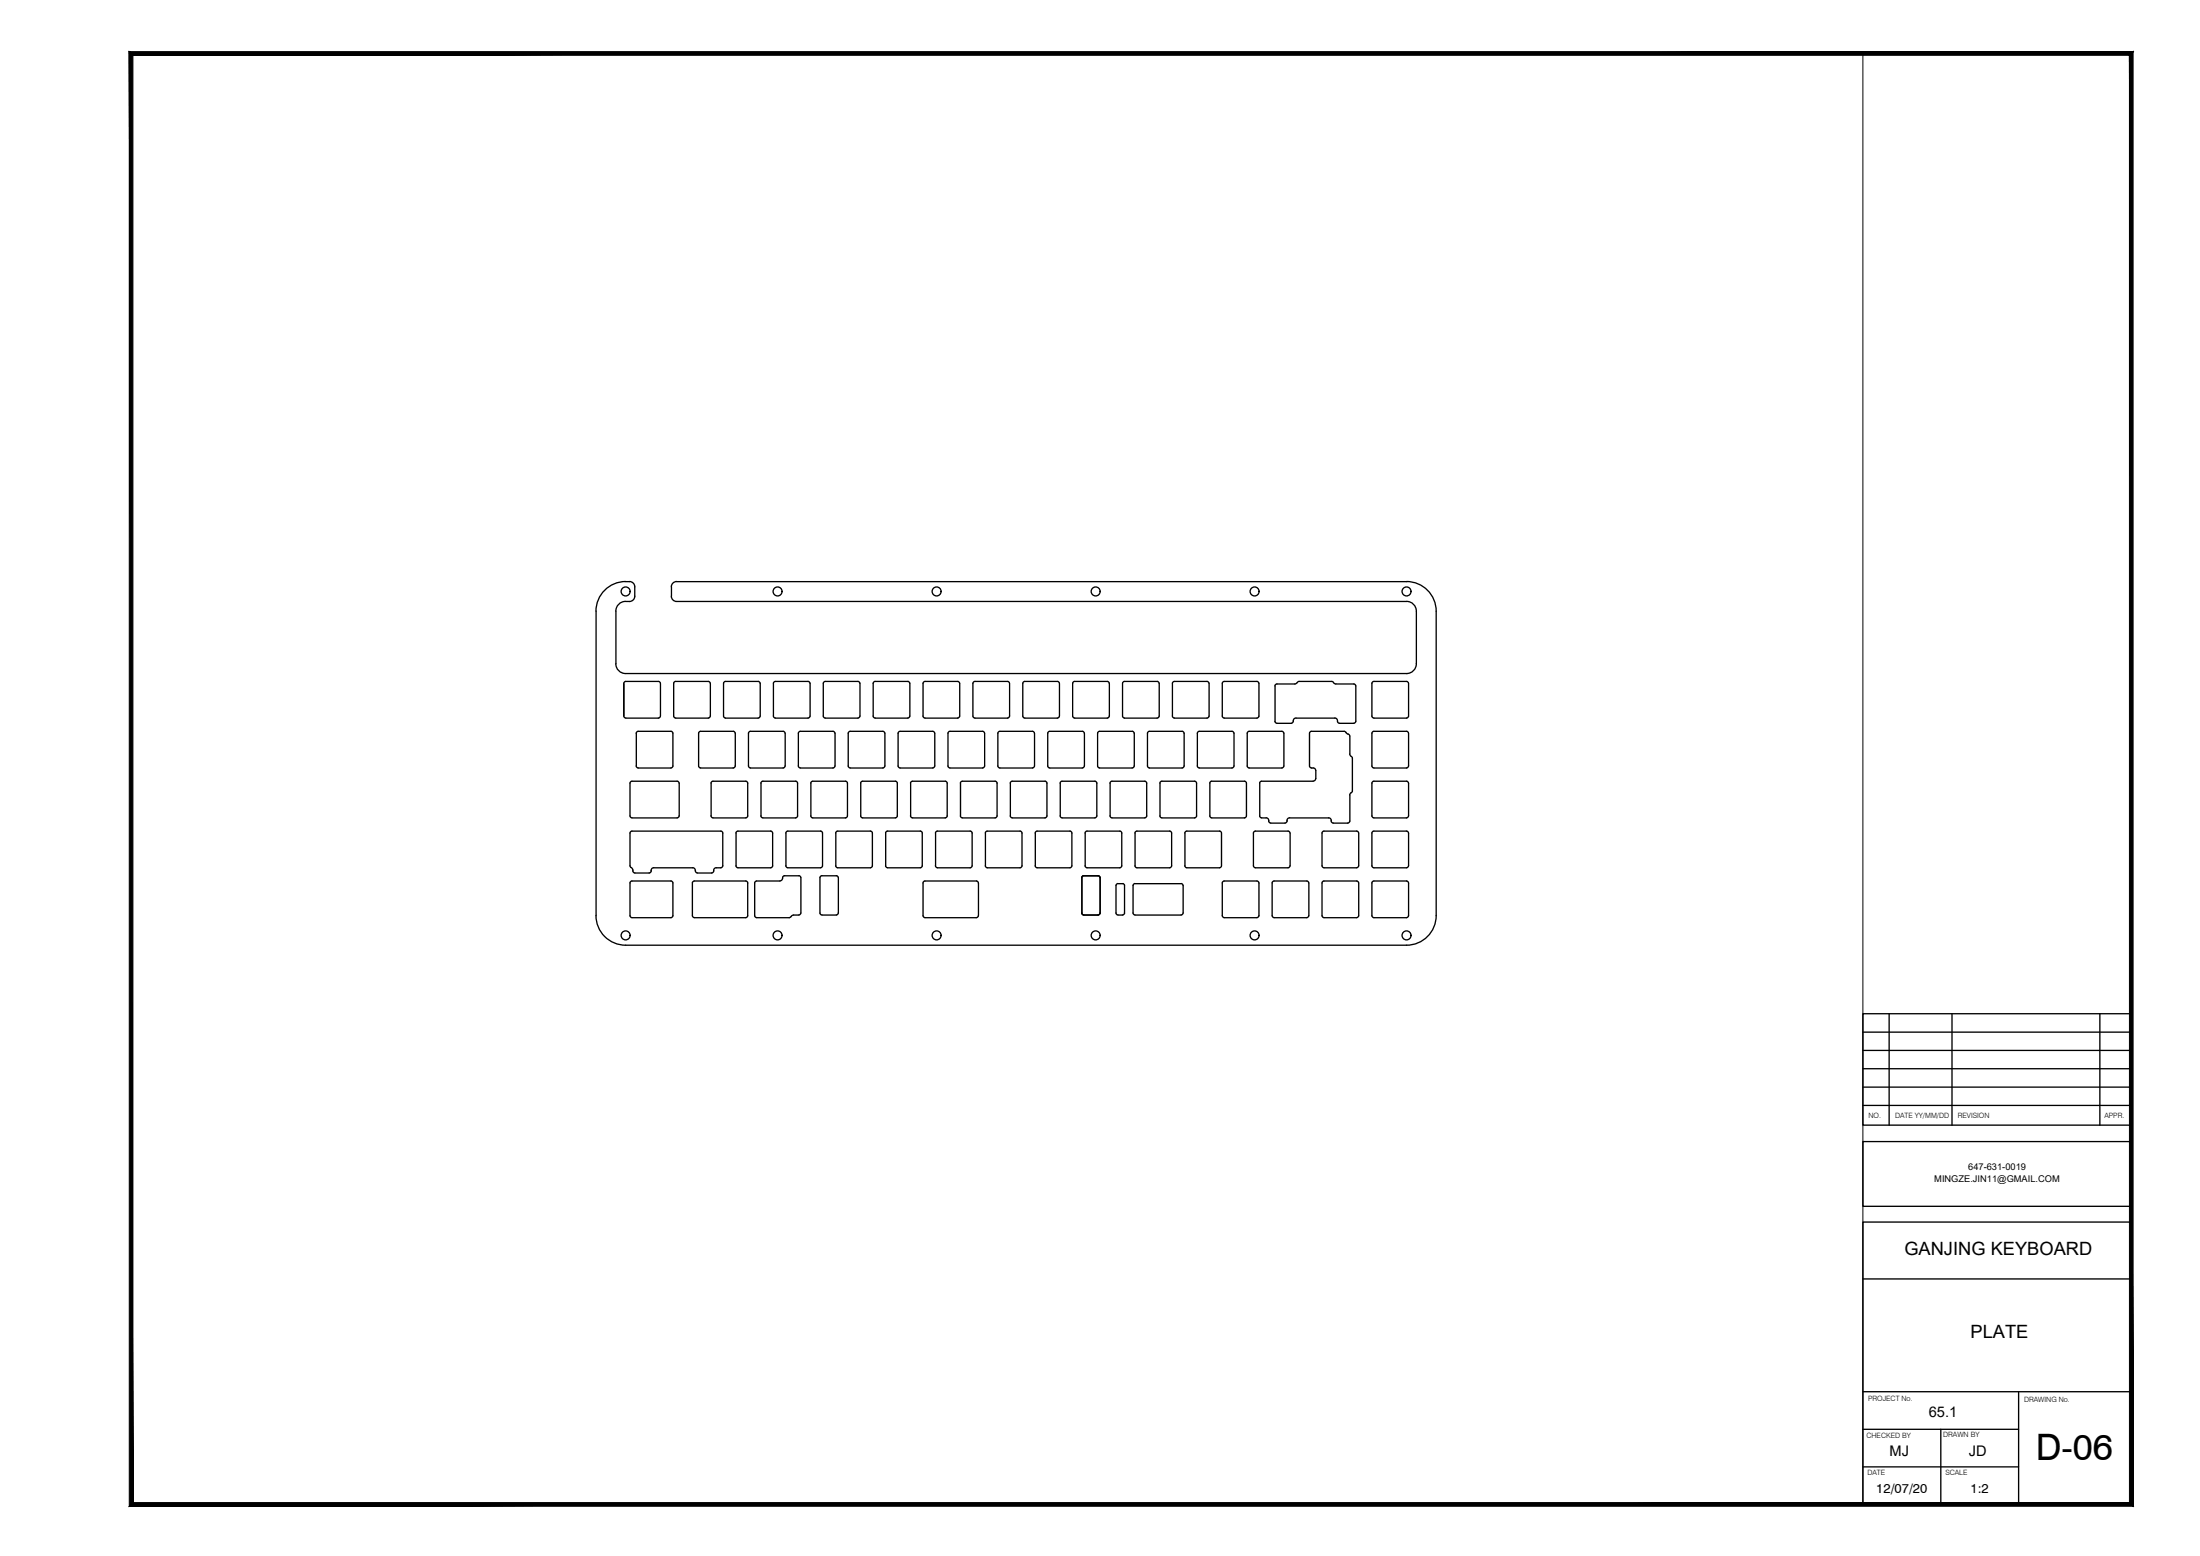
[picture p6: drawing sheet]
<svg xmlns="http://www.w3.org/2000/svg" width="420mm" height="297mm" viewBox="0 0 420 297" stroke-linecap="round" stroke-linejoin="round" font-family="sans-serif">
<!-- layer: GanJing-plate v1_0 -->
<g fill="none" stroke="#000" stroke-width=".25">
<path d="M117.6 116.7v10M119.5 111a5.6 5.6 0 0 0-5.7 5.7v58.1a5.7 5.7 0 0 0 5.7 5.6h149.1a5.7 5.7 0 0 0 5.7-5.6v-58.1a5.7 5.7 0 0 0-5.7-5.7M119.5 114.8a1.87 1.87 0 0 0-1.9 1.9M120.2 111a1.01 1.01 0 0 1 1 1v1.8a1.01 1.01 0 0 1-1 1M128.2 113.8a1.01 1.01 0 0 0 1 1M128.2 112v1.8M129.2 111a1.01 1.01 0 0 0-1 1M129.2 114.8h139.4M129.2 111h139.4M268.6 114.8a1.87 1.87 0 0 1 1.9 1.9v10a1.87 1.87 0 0 1-1.9 1.9h-149.1M117.6 126.7a1.87 1.87 0 0 0 1.9 1.9M119.1 130.6v6"/>
<circle cx="119.5" cy="112.9" r=".86"/>
<circle cx="148.5" cy="112.9" r=".86"/>
<circle cx="178.9" cy="112.9" r=".86"/>
<circle cx="209.3" cy="112.9" r=".86"/>
<circle cx="239.6" cy="112.9" r=".86"/>
<circle cx="268.6" cy="112.9" r=".86"/>
<circle cx="119.5" cy="178.6" r=".86"/>
<circle cx="148.5" cy="178.6" r=".86"/>
<circle cx="178.9" cy="178.6" r=".86"/>
<circle cx="209.3" cy="178.6" r=".86"/>
<circle cx="239.6" cy="178.6" r=".86"/>
<circle cx="268.6" cy="178.6" r=".86"/>
</g>
<!-- layer: 0 -->
<g fill="none" stroke="#000" stroke-width=".25">
<path d="M119.5 114.8h.7M119.5 111h.7M119.1 130.5l.1-.2 .3-.2h6.3l.3 .4M119.1 130.5v6.2l.2 .3 6.5 .1 .3-.4M126.1 130.5v6.2M128.7 130.5v6.2v.2l.3 .2M129 130.1l-.3 .2v.2M129 130.1h6.3h.2l.1 .4M135.7 130.5l-.1 6.2-.1 .3-6.5 .1M138.2 130.5v-.2l.4-.2h6.2l.4 .4M138.2 130.5v6.2l.2 .3 6.4 .1 .4-.4M145.2 130.5v6.2"/>
<path d="M147.7 130.5v6.2l.1 .2 .3 .2M148.1 130.1l-.3 .2-.1 .2M148.1 130.1h6.2h.2l.2 .4M149.6 139.6l.3 .2v.2M149.6 139.6h-6.3l-.3 .2-.1 6.4 .4 .4M150 140v6.2M154.7 130.5v6.2l-.2 .3-6.4 .1M157.2 130.5l.1-.2 .3-.2h6.3l.3 .4M157.2 130.5v6.2l.2 .3 6.5 .1 .3-.4M164.2 130.5v6.2M166.8 130.5v6.2v.2l.3 .2M167.1 130.1l-.3 .2v.2"/>
<path d="M167.1 130.1h6.3h.2l.1 .4M168.6 139.6l.3 .2 .1 .2M168.6 139.6h-6.2l-.4 .2v6.4l.4 .4M169 140v6.2M173.8 130.5l-.1 6.2-.1 .3-6.5 .1M176.3 130.5v-.2l.4-.2h6.2l.4 .4M176.3 130.5v6.2l.2 .3 6.4 .1 .4-.4M183.3 130.5v6.2M185.8 130.5v6.2l.1 .2 .3 .2M186.2 130.1l-.3 .2-.1 .2M186.2 130.1h6.2h.2l.2 .4M187.7 139.6l.3 .2v.2"/>
<path d="M187.7 139.6h-6.3l-.3 .2-.1 6.4 .4 .4M188.1 140v6.2M192.8 130.5v6.2l-.2 .3-6.4 .1M195.3 130.5l.1-.2 .3-.2h6.3l.3 .4M195.3 130.5v6.2l.2 .3 6.5 .1 .3-.4M202.3 130.5v6.2M204.9 130.5v6.2v.2l.3 .2M205.2 130.1l-.3 .2v.2M205.2 130.1h6.3h.2l.1 .4M206.7 139.6l.3 .2 .1 .2M206.7 139.6h-6.2l-.4 .2v6.4l.4 .4M207.1 140v6.2"/>
<path d="M211.9 130.5l-.1 6.2-.1 .3-6.5 .1M214.4 130.5v-.2l.4-.2h6.2l.4 .4M214.4 130.5v6.2l.2 .3 6.4 .1 .4-.4M221.4 130.5v6.2M223.9 130.5v6.2l.2 .3 .2 .1M224.3 130.1l-.3 .2-.1 .2M224.3 130.1h6.2h.2l.2 .4M225.8 139.6l.3 .2v.2M225.8 139.6h-6.3l-.3 .2-.1 6.4 .4 .4M226.2 140v6.2M230.9 130.5v6.2l-.2 .3-6.4 .1M233.4 130.5l.1-.2 .3-.2h6.3l.3 .4"/>
<path d="M233.4 130.5v6.2l.2 .3 6.5 .1 .3-.4M240.4 130.5v6.2M243.5 131v6.7l.2 .3 .2 .1M243.9 130.6l-.4 .2v.1M243.9 130.6h3.4M244.8 139.6l.3 .2 .1 .2M244.8 139.6h-6.2l-.4 .2v6.4l.4 .4M245.2 140v6.2M247.3 130.6l.8-.5h6.2l.8 .5M254.9 137.1h-7.4a.69 .69 0 0 0-.6 .8l-.3 .2h-2.7M255.1 130.6h3.4h.2l.2 .3M258.9 131v6.9l-.3 .2h-2.8a.37 .37 0 0 1-.4-.5l-.2-.5h-.3"/>
<path d="M262 130.5v6.2l.2 .3 .2 .1M262.4 130.1l-.3 .2-.1 .2M262.4 139.6l-.3 .2-.1 .2v6.2l.4 .4M262.4 130.1h6.2h.2l.2 .4M262.4 139.6h6.2l.3 .2 .1 6.4-.4 .4M269 130.5v6.2l-.2 .3-6.4 .1M121.9 146.6l-.3-.2-.1-.2 .1-6.4 .3-.2h6.3l.3 .4v6.2l-.4 .4M121.9 146.6h6.3M129.7 149.5l-.4-.4-8.8 .1-.2 .3v6.3l.4 .3h8.6l.4-.4M129.7 149.5v6.3M133.8 146.6l-.4-.4 .1-6.4 .3-.2h6.2l.4 .4v6.2l-.4 .4M133.8 146.6h6.2"/>
<path d="M135.8 149.5v-.2l.4-.2h6.2l.4 .4v6.3l-.2 .3h-6.4l-.4-.4M135.8 149.5v6.3M137.7 158.7l.3 .1v.2v6.3l-.3 .3M137.7 158.7h-17.2l-.2 .3v6.3l.5 .8M143.3 146.6h6.3M145.7 149.1l-.2 .1-.2 .3v6.3l.1 .1 .3 .2M145.7 149.1h6.3l.1 .1 .2 .3v6.4l-.3 .2h-6.3M149.9 146.2l-.2 .3-.1 .1M150.1 159v6.3M152.8 146.6l-.3-.4v-6.4l.3-.2h6.3l.4 .4v6.2l-.4 .4M152.9 146.6h6.2M154.8 149.5l.1-.2 .3-.2h6.3l.3 .4v6.3l-.1 .3h-6.5l-.4-.4"/>
<path d="M154.9 149.5v6.3M156.7 158.7h.2l.2 .3v6.3l-.4 .3M156.7 158.7h-6.3l-.3 .1v.2M162.4 146.6h6.2M164.7 149.1l-.3 .2v.2v6.3v.1l.3 .2M164.7 149.1h6.3l.2 .1 .2 .3-.1 6.4-.3 .2h-6.3M169 146.2l-.2 .3-.2 .1M169.1 159v6.3M171.9 146.6l-.4-.4 .1-6.4 .3-.2h6.2l.4 .4v6.2l-.4 .4M171.9 146.6h6.2M173.9 149.5v-.2l.4-.2h6.2l.4 .4v6.3l-.2 .3h-6.4l-.4-.4M173.9 149.5v6.3"/>
<path d="M175.8 158.7l.3 .1v.2v6.3l-.3 .3M175.8 158.7h-6.3l-.3 .1-.1 .2M181.4 146.6h6.3M183.8 149.1l-.3 .2-.1 .2v6.3l.1 .1 .3 .2M183.8 149.1h6.3l.1 .1 .2 .3v6.4l-.3 .2h-6.3M188 146.2l-.2 .3-.1 .1M188.2 159v6.3M190.9 146.6l-.3-.4v-6.4l.3-.2h6.3l.4 .4v6.2l-.4 .4M191 146.6h6.2M193 149.3l.3-.2 6.5 .1 .1 .3v6.4l-.3 .2h-6.5l-.1-.3zM194.8 158.7h.2l.2 .3v6.3l-.4 .3M194.8 158.7h-6.3l-.3 .1v.2"/>
<path d="M200.5 146.6h6.2M202.8 149.1l-.3 .2v.2v6.3v.1l.3 .2M202.8 149.1h6.3l.2 .1 .2 .3-.1 6.4-.3 .2h-6.3M207.1 146.2l-.2 .3-.2 .1M207.2 159v6.3M210 146.6l-.4-.4 .1-6.4 .3-.2h6.2l.4 .4v6.2l-.4 .4M210 146.6h6.2M212 149.3l.4-.2 6.4 .1 .2 .3-.1 6.4-.3 .2h-6.4l-.2-.3zM213.9 158.7l.3 .1v.2v6.3l-.3 .3M213.9 158.7h-6.3l-.3 .1-.1 .2M219.5 146.6h6.3M221.9 149.1l-.3 .2-.1 .2v6.3l.1 .1 .3 .2"/>
<path d="M221.9 149.1h6.3l.1 .1 .2 .3v6.4l-.3 .2h-6.3M226.1 146.2v.2l-.3 .2M226.3 159v-.2l.3-.1h6.5l.2 .3v6.3l-.4 .3M226.3 159v6.3M229 146.6l-.3-.4v-6.4l.3-.2h6.3l.4 .4v6.2l-.4 .4M229.1 146.6h6.2M231.1 149.3l.3-.2 6.5 .1 .1 .3v6.4l-.3 .2h-6.5l-.1-.3zM238.6 146.6h6.2M239.8 158.7l-.4 .1v.2v6.3l.4 .3M239.8 158.7h6.2l.3 .1 .1 6.5-.4 .3M240.9 149.1l-.3 .2v.2v6.3v.1l.3 .2M240.9 149.1h9.9"/>
<path d="M240.9 156.1h.9M241.8 156.1a.66 .66 0 0 1 .6 .8l.3 .2h2.7M245.2 146.2l-.2 .3-.2 .1M246.3 156.1a.66 .66 0 0 0-.6 .8l-.3 .2M250.5 146.6h.3M250.8 146.6l.2 .1 .3 .4v1.5l-.3 .4-.2 .1M258.1 144.4l-.3-.5-.1-3.6-.8-.7-6.6 .1-.2 .3v6.2l.4 .4M258.1 144.4l.2 .3v6.3M258.3 151l-.5 .8-.1 5.1-.3 .2h-2.8a.62 .62 0 0 1-.4-.7l-.5-.3h-7.4M259.5 159l-.4-.3h-6.2l-.4 .1v6.5l.4 .3M259.5 159v6.3M262.4 149.1l-.3 .2-.1 .2v6.3l.4 .3"/>
<path d="M262.4 158.7l-.3 .1-.1 .2v6.3l.4 .3M262.4 149.1l6.4 .1 .2 .3v6.3l-.4 .3h-6.2M262.4 158.7h6.2l.3 .1 .1 6.5-.4 .3M262.4 146.6h6.2M120.4 168.4l.3-.2h7.6l.2 .4v6.4l-.3 .2-7.7-.1-.2-.3zM120.9 166.1v.2M120.9 166.3v.2l.3 .1M121.2 166.7h2.8M124.4 166.3l-.2 .3h-.2M124.9 165.6a.52 .52 0 0 0-.5 .7M124.9 165.7h7.4M132.3 165.6l.2 .1 .3 .4"/>
<path d="M132.6 168.2l-.3 .2-.1 .2v6.2l.4 .4M132.6 168.2h9.8h.2l.2 .4v6.2l-.2 .3-10 .1M132.8 166.3l.1 .2 .3 .1M132.8 166.2v.1M133.2 166.7h2.7M136.3 166.3l-.2 .3h-.2M136.8 165.6a.52 .52 0 0 0-.5 .7M136.8 165.7h.9M140.9 165.6l-.3-.1v-.2v-6.5l.3-.1h6.3l.4 .3v6.3l-.4 .3M140.9 165.7h6.3M149 168.2h-4.5l-.3 .2-.1 6.4 .4 .4h6.3M149.8 167.2a.4 .4 0 0 0-.3 .5l-.3 .4-.3 .1"/>
<path d="M149.8 167.2h2.8M150.1 165.3l.2 .3h.1M150.5 165.7h6.2M151.1 175l-.4 .2M152.6 167.2h.2l.1 .3M152.6 174.7h-1.2l-.3 .3M152.9 174.3l-.1 .3-.2 .1M153 167.5v6.8M156.6 174.3v.2l.4 .2M157 167.2l-.4 .2v.1v6.8M157 167.2h2.7M157 174.7h2.7"/>
<path d="M159.7 167.2h.2l.2 .3v6.8M160 165.6l-.3-.1-.1-.2 .1-6.5 .3-.1h6.3l.3 .3v6.3l-.4 .3M160 165.7h6.3M160.1 174.3l-.2 .3-.2 .1M169.1 165.3l.1 .2 .3 .1M169.5 165.7h6.3M179 165.6l-.3-.1v-.2v-6.5l.3-.1h6.3l.4 .3v6.3l-.4 .3M179 165.7h6.3M186.8 168.6l-.3-.4h-10l-.2 .4v6.2l.4 .4h9.8l.3-.4M186.9 168.6v6.2M188.2 165.3l.2 .3h.1M188.6 165.7h6.2"/>
<path d="M198.1 165.6l-.3-.1-.1-.2 .1-6.5 .3-.1h6.3l.3 .3v6.3l-.4 .3M198.1 165.7h6.3M206.6 174.3v.2l.4 .2M207 167.2l-.4 .2v.1v6.8M207 167.2h2.7M207 174.7h2.7M207.2 165.3l.1 .2 .3 .1M207.6 165.7h6.3M209.7 167.2h.2l.2 .3M210.1 174.3l-.2 .3-.2 .1M210.1 167.5v6.8M213.1 169.1v5.2"/>
<path d="M213.1 174.3l.1 .2 .3 .2M213.5 174.7h.9M214.4 168.7h.2l.2 .3M214.4 168.7h-1.1l-.2 .3M214.8 169.1v5.2M214.8 174.3l-.2 .3-.2 .1M216.4 169.1v5.2M216.4 174.3v.2l.4 .2M216.8 174.7h8.8M217.1 165.6l-.3-.1v-.2v-6.5l.3-.1h6.3l.4 .3v6.3l-.4 .3M217.1 165.7h6.3M225.6 168.7l.3 .2v.1"/>
<path d="M225.6 168.7h-8.8l-.4 .2v.1M225.9 174.3l-.1 .3-.2 .1M226 169.1v5.2M226.3 165.3l.2 .3h.1M226.7 165.7h6.2M239.8 165.7h6.2M240.4 168.6v-.2l-.4-.2h-6.4l-.2 .4v6.2l.4 .4h6.3l.3-.4M240.4 168.6v6.2M243.3 168.2l-.3 .2v.2v6.2l.3 .4M243.3 168.2h6.3l.3 .2 .1 6.4-.4 .4h-6.3M252.9 165.7h6.2M259.5 165.3l-.2 .3h-.2"/>
<path d="M259.5 168.6l-.4-.4h-6.4l-.2 .4v6.2l.4 .4h6.2l.4-.4M259.5 168.6v6.2M262.4 168.2l-.3 .2-.1 .2v6.2l.4 .4M262.4 168.2h6.4l.2 .4v6.2l-.4 .4h-6.2M262.4 165.7h6.2"/>
</g>
<!-- layer: Title Block -->
<g fill="none" stroke="#000" stroke-width=".25">
<path d="M355.8 193.5h51.2v21.3h-51.2zM355.8 197h51.2M360.8 193.5v21.3M372.8 193.5v21.3M401 193.5v21.3M355.8 217.9h51.2v12.4h-51.2zM355.8 211h51.2M355.8 207.5h51.2M355.8 204h51.2M355.8 200.5h51.2M355.8 233.3h51.2v53.9h-51.2zM355.8 244.2h51.2"/>
<path d="M355.8 272.9h29.7M355.8 265.7h51.2M370.7 272.9v14.3M385.5 265.7v21.5M355.8 280h29.7"/>
</g>
<!-- layer: Border -->
<path d="M25.4 286.8l-.7 .7 382-.7zM24.7 287.5l382-.7 .7 .7zM406.7 10.6v276.2l.7 .7zM407.4 9.9v277.6l-.7-276.9zM25.4 10.6h381.3l.7-.7zM24.7 9.9h382.7l-382 .7zM24.7 9.9l.7 276.9v-276.2zM24.7 9.9l.7 276.9-.7 .7z" fill="#000" stroke="#000" stroke-width=".19"/>
<!-- layer: 0 -->
<path d="M25 10.2h330.8v277h-330.8z" fill="none" stroke="#000" stroke-width=".19"/>
<text font-size="7" x="388.8" y="278.7">D-06</text>
<g font-size="3.5">
<text x="363.7" y="239.5">GANJING KEYBOARD</text>
<text x="376.3" y="255.5">PLATE</text>
</g>
<g font-size="2.8">
<text x="368.4" y="270.6">65.1</text>
<text x="360.9" y="277.9">MJ</text>
<text x="376" y="277.9">JD</text>
</g>
<g font-size="2.5">
<text x="358.3" y="284.9">12/07/20</text>
<text x="376.3" y="284.9">1:2</text>
</g>
<g font-size="1.8">
<text x="369.4" y="225.6">MINGZE.JIN11@GMAIL.COM</text>
<text x="375.9" y="223.4">647-631-0019</text>
</g>
<g font-size="1.4">
<text x="356.8" y="213.4">NO.</text>
<text x="361.9" y="213.4">DATE YY/MM/DD</text>
<text x="373.9" y="213.4">REVISION</text>
<text x="401.9" y="213.4">APPR.</text>
<text x="356.8" y="267.4">PROJECT No.</text>
<text x="386.6" y="267.7">DRAWING No.</text>
<text x="356.5" y="274.5">CHECKED BY</text>
<text x="371.1" y="274.4">DRAWN BY</text>
<text x="356.6" y="281.6">DATE</text>
<text x="371.5" y="281.6">SCALE</text>
</g>
</svg>
